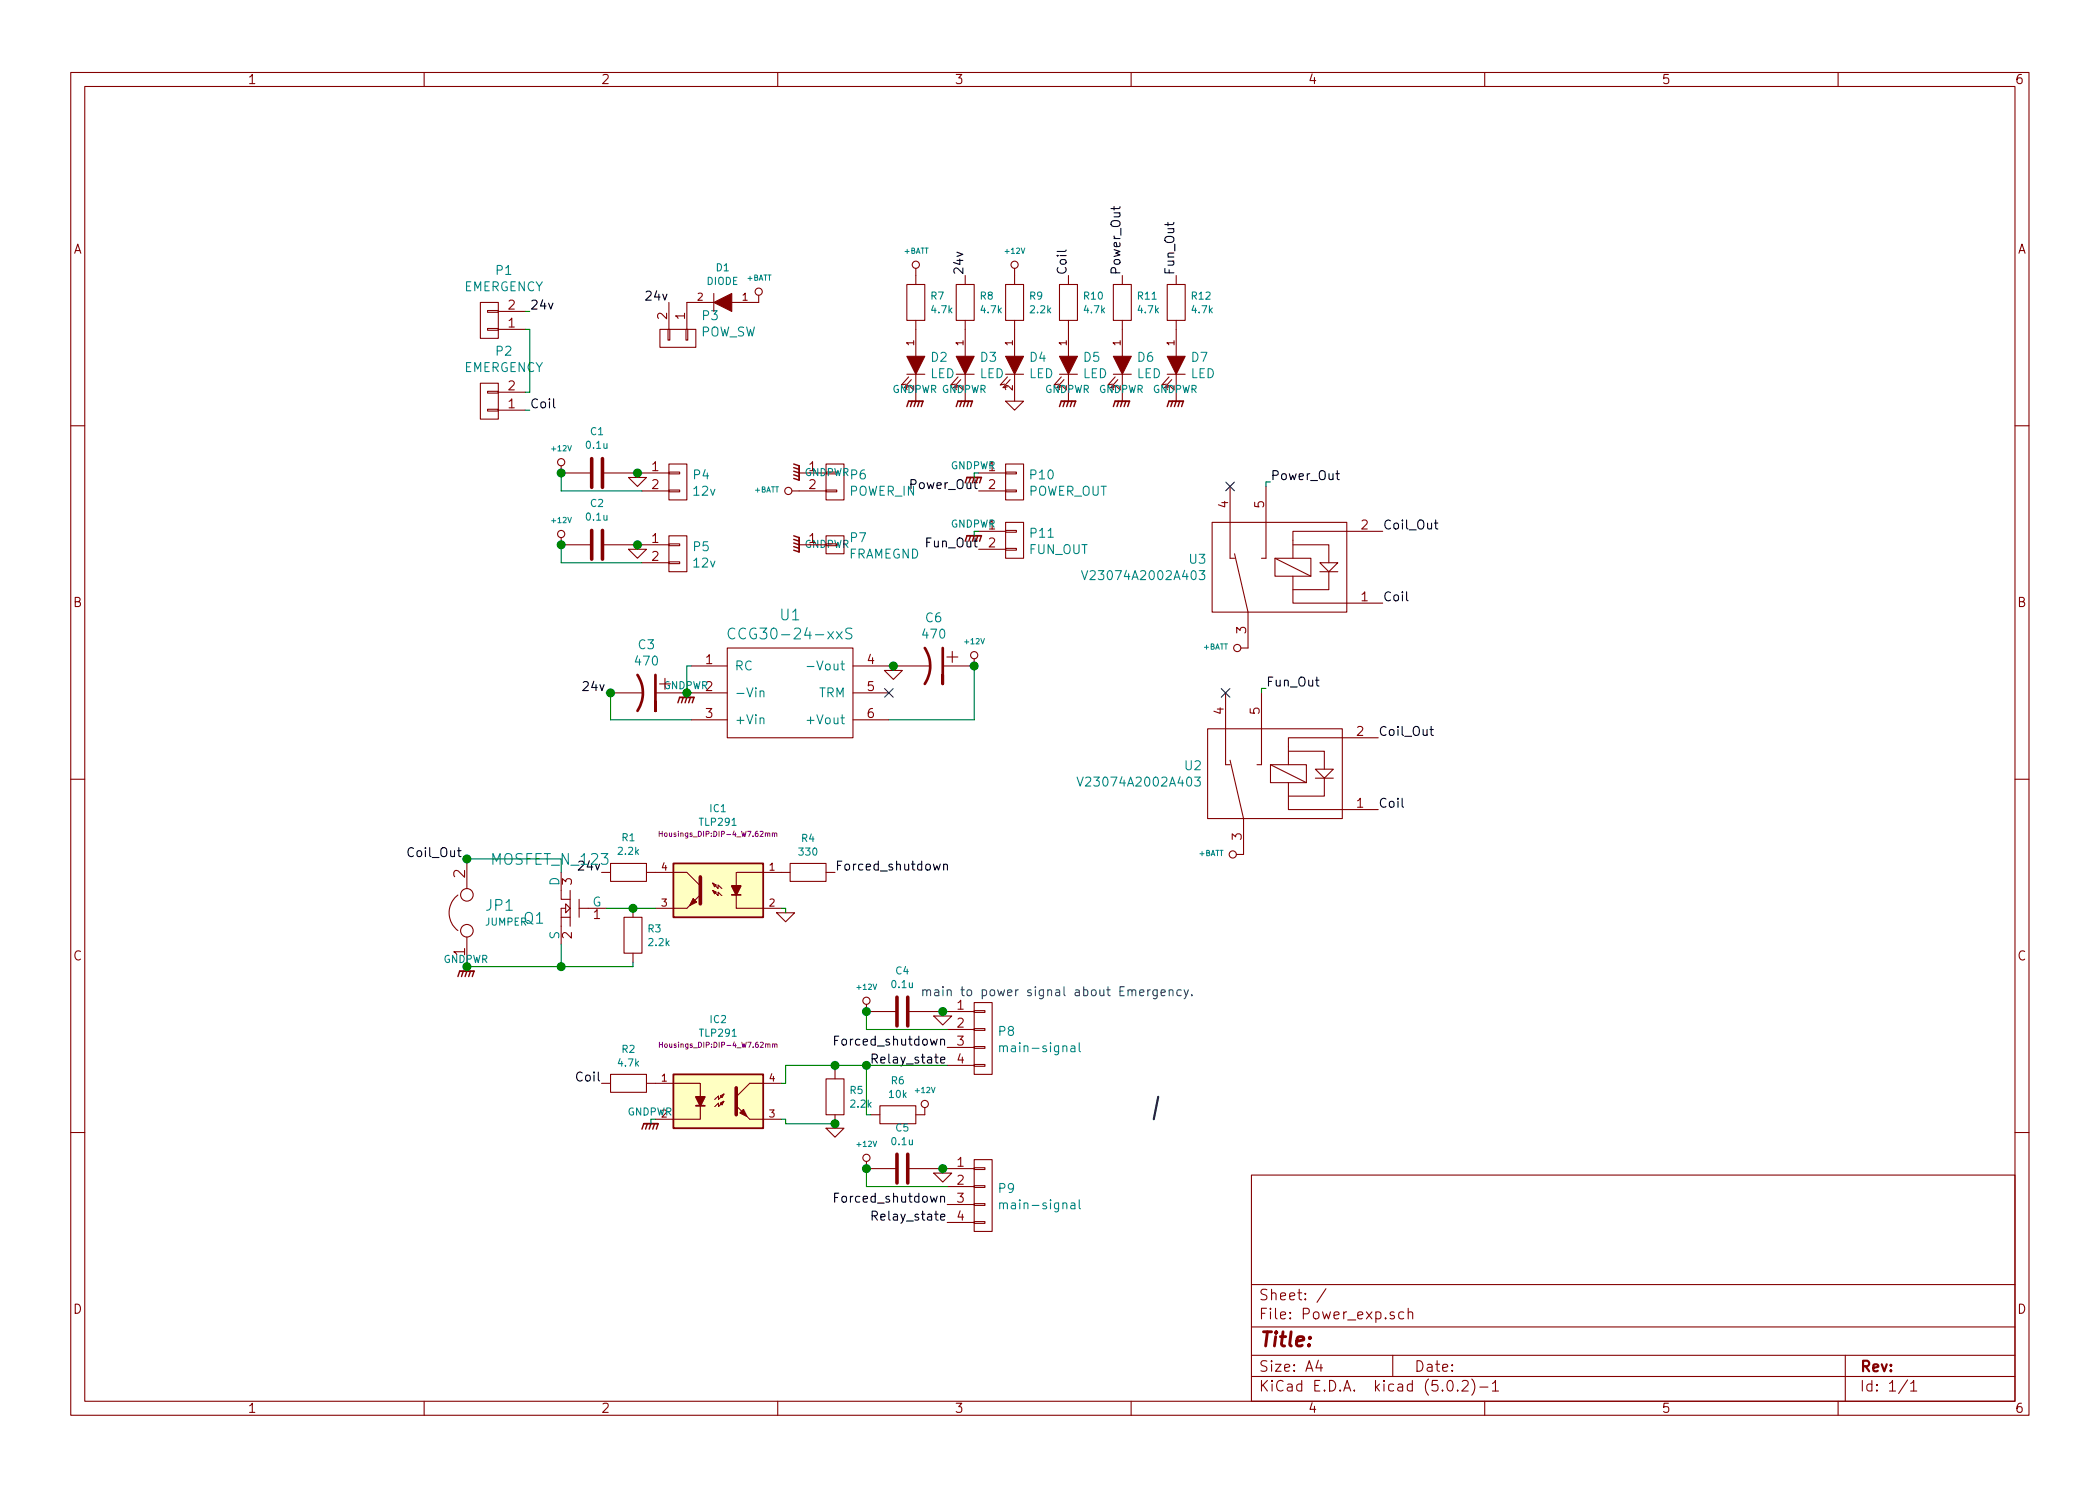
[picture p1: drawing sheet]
EESchema Schematic File Version 4
LIBS:Power_exp-cache
EELAYER 26 0
EELAYER END
$Descr A4 11693 8268
encoding utf-8
Sheet 1 1
Title ""
Date ""
Rev ""
Comp ""
Comment1 ""
Comment2 ""
Comment3 ""
Comment4 ""
$EndDescr
$Comp
L Power_exp-rescue:V23074A2002A403-V23074A2002A403 U3
U 1 1
P 7150 3150
F 0 "U3" H 7578 3196 50  0000 L CNN
F 1 "V23074A2002A403" H 7578 3105 50  0000 L CNN
F 2 "Mizz_lib:V23074A2002A403" H 7150 3150 50  0001 C CNN
F 3 "" H 7150 3150 50  0001 C CNN
	1    7150 3150
	-1   0    0    -1  
$EndComp
$Comp
L Power_exp-rescue:V23074A2002A403-V23074A2002A403 U2
U 1 1
P 7125 4300
F 0 "U2" H 7553 4346 50  0000 L CNN
F 1 "V23074A2002A403" H 7553 4255 50  0000 L CNN
F 2 "Mizz_lib:V23074A2002A403" H 7125 4300 50  0001 C CNN
F 3 "" H 7125 4300 50  0001 C CNN
	1    7125 4300
	-1   0    0    -1  
$EndComp
$Comp
L conn:CONN_01X02 P6
U 1 1
P 4650 2675
F 0 "P6" H 4728 2716 50  0000 L CNN
F 1 "POWER_IN" H 4728 2625 50  0000 L CNN
F 2 "RP_KiCAD_Connector:XT60_T" H 4650 2675 50  0001 C CNN
F 3 "" H 4650 2675 50  0000 C CNN
	1    4650 2675
	1    0    0    -1  
$EndComp
$Comp
L power:GNDPWR #PWR09
U 1 1
P 4450 2625
F 0 "#PWR09" H 4450 2675 40  0001 C CNN
F 1 "GNDPWR" V 4445 2654 40  0000 L CNN
F 2 "" H 4450 2625 60  0000 C CNN
F 3 "" H 4450 2625 60  0000 C CNN
	1    4450 2625
	0    1    1    0   
$EndComp
$Comp
L power:+BATT #PWR010
U 1 1
P 4450 2725
F 0 "#PWR010" H 4450 2675 20  0001 C CNN
F 1 "+BATT" V 4454 2833 30  0000 L CNN
F 2 "" H 4450 2725 60  0000 C CNN
F 3 "" H 4450 2725 60  0000 C CNN
	1    4450 2725
	0    -1   -1   0   
$EndComp
$Comp
L device:R R7
U 1 1
P 5100 1675
F 0 "R7" H 5178 1713 40  0000 L CNN
F 1 "4.7k" H 5178 1637 40  0000 L CNN
F 2 "Resistors_SMD:R_0603" V 5030 1675 30  0001 C CNN
F 3 "" H 5100 1675 30  0000 C CNN
	1    5100 1675
	1    0    0    -1  
$EndComp
$Comp
L device:R R8
U 1 1
P 5375 1675
F 0 "R8" H 5453 1713 40  0000 L CNN
F 1 "4.7k" H 5453 1637 40  0000 L CNN
F 2 "Resistors_SMD:R_0603" V 5305 1675 30  0001 C CNN
F 3 "" H 5375 1675 30  0000 C CNN
	1    5375 1675
	1    0    0    -1  
$EndComp
$Comp
L device:LED D2
U 1 1
P 5100 2025
F 0 "D2" V 5054 2103 50  0000 L CNN
F 1 "LED" V 5145 2103 50  0000 L CNN
F 2 "LEDs:LED-3MM" H 5100 2025 60  0001 C CNN
F 3 "" H 5100 2025 60  0000 C CNN
	1    5100 2025
	0    1    1    0   
$EndComp
$Comp
L power:GNDPWR #PWR017
U 1 1
P 5100 2225
F 0 "#PWR017" H 5100 2275 40  0001 C CNN
F 1 "GNDPWR" H 5095 2293 40  0000 C CNN
F 2 "" H 5100 2225 60  0000 C CNN
F 3 "" H 5100 2225 60  0000 C CNN
	1    5100 2225
	1    0    0    -1  
$EndComp
$Comp
L device:LED D3
U 1 1
P 5375 2025
F 0 "D3" V 5329 2103 50  0000 L CNN
F 1 "LED" V 5420 2103 50  0000 L CNN
F 2 "LEDs:LED-3MM" H 5375 2025 60  0001 C CNN
F 3 "" H 5375 2025 60  0000 C CNN
	1    5375 2025
	0    1    1    0   
$EndComp
$Comp
L power:GNDPWR #PWR021
U 1 1
P 5375 2225
F 0 "#PWR021" H 5375 2275 40  0001 C CNN
F 1 "GNDPWR" H 5370 2293 40  0000 C CNN
F 2 "" H 5375 2225 60  0000 C CNN
F 3 "" H 5375 2225 60  0000 C CNN
	1    5375 2225
	1    0    0    -1  
$EndComp
$Comp
L device:R R9
U 1 1
P 5650 1675
F 0 "R9" H 5728 1713 40  0000 L CNN
F 1 "2.2k" H 5728 1637 40  0000 L CNN
F 2 "Resistors_SMD:R_0603" V 5580 1675 30  0001 C CNN
F 3 "" H 5650 1675 30  0000 C CNN
	1    5650 1675
	1    0    0    -1  
$EndComp
$Comp
L device:LED D4
U 1 1
P 5650 2025
F 0 "D4" V 5604 2103 50  0000 L CNN
F 1 "LED" V 5695 2103 50  0000 L CNN
F 2 "LEDs:LED-3MM" H 5650 2025 60  0001 C CNN
F 3 "" H 5650 2025 60  0000 C CNN
	1    5650 2025
	0    1    1    0   
$EndComp
$Comp
L power:+BATT #PWR016
U 1 1
P 5100 1525
F 0 "#PWR016" H 5100 1475 20  0001 C CNN
F 1 "+BATT" H 5103 1663 30  0000 C CNN
F 2 "" H 5100 1525 60  0000 C CNN
F 3 "" H 5100 1525 60  0000 C CNN
	1    5100 1525
	1    0    0    -1  
$EndComp
Text Label 5375 1525 1    50   ~ 0
24v
$Comp
L power:+12V #PWR025
U 1 1
P 5650 1525
F 0 "#PWR025" H 5650 1475 20  0001 C CNN
F 1 "+12V" H 5650 1663 30  0000 C CNN
F 2 "" H 5650 1525 60  0000 C CNN
F 3 "" H 5650 1525 60  0000 C CNN
	1    5650 1525
	1    0    0    -1  
$EndComp
$Comp
L power:GND #PWR026
U 1 1
P 5650 2225
F 0 "#PWR026" H 5650 2225 30  0001 C CNN
F 1 "GND" H 5650 2155 30  0001 C CNN
F 2 "" H 5650 2225 60  0000 C CNN
F 3 "" H 5650 2225 60  0000 C CNN
	1    5650 2225
	1    0    0    -1  
$EndComp
$Comp
L power:+BATT #PWR029
U 1 1
P 6950 3600
F 0 "#PWR029" H 6950 3550 20  0001 C CNN
F 1 "+BATT" V 6954 3708 30  0000 L CNN
F 2 "" H 6950 3600 60  0000 C CNN
F 3 "" H 6950 3600 60  0000 C CNN
	1    6950 3600
	0    -1   -1   0   
$EndComp
$Comp
L power:+BATT #PWR028
U 1 1
P 6925 4750
F 0 "#PWR028" H 6925 4700 20  0001 C CNN
F 1 "+BATT" V 6929 4858 30  0000 L CNN
F 2 "" H 6925 4750 60  0000 C CNN
F 3 "" H 6925 4750 60  0000 C CNN
	1    6925 4750
	0    -1   -1   0   
$EndComp
$Comp
L device:LED D5
U 1 1
P 5950 2025
F 0 "D5" V 5904 2103 50  0000 L CNN
F 1 "LED" V 5995 2103 50  0000 L CNN
F 2 "LEDs:LED-3MM" H 5950 2025 60  0001 C CNN
F 3 "" H 5950 2025 60  0000 C CNN
	1    5950 2025
	0    1    1    0   
$EndComp
$Comp
L device:R R10
U 1 1
P 5950 1675
F 0 "R10" H 6028 1713 40  0000 L CNN
F 1 "4.7k" H 6028 1637 40  0000 L CNN
F 2 "Resistors_SMD:R_0603" V 5880 1675 30  0001 C CNN
F 3 "" H 5950 1675 30  0000 C CNN
	1    5950 1675
	1    0    0    -1  
$EndComp
$Comp
L power:GNDPWR #PWR027
U 1 1
P 5950 2225
F 0 "#PWR027" H 5950 2275 40  0001 C CNN
F 1 "GNDPWR" H 5945 2293 40  0000 C CNN
F 2 "" H 5950 2225 60  0000 C CNN
F 3 "" H 5950 2225 60  0000 C CNN
	1    5950 2225
	1    0    0    -1  
$EndComp
Text Label 5950 1525 1    50   ~ 0
Coil
$Comp
L power:GNDPWR #PWR011
U 1 1
P 4450 3025
F 0 "#PWR011" H 4450 3075 40  0001 C CNN
F 1 "GNDPWR" V 4445 3054 40  0000 L CNN
F 2 "" H 4450 3025 60  0000 C CNN
F 3 "" H 4450 3025 60  0000 C CNN
	1    4450 3025
	0    1    1    0   
$EndComp
$Comp
L Miz:CCG30-24-xxS U1
U 1 1
P 4400 3850
F 0 "U1" H 4400 4287 60  0000 C CNN
F 1 "CCG30-24-xxS" H 4400 4181 60  0000 C CNN
F 2 "Mizz_lib:CCG30-24-xxS" H 4400 3850 60  0001 C CNN
F 3 "" H 4400 3850 60  0000 C CNN
	1    4400 3850
	1    0    0    -1  
$EndComp
$Comp
L power:GNDPWR #PWR06
U 1 1
P 3825 3875
F 0 "#PWR06" H 3825 3925 40  0001 C CNN
F 1 "GNDPWR" H 3820 3943 40  0000 C CNN
F 2 "" H 3825 3875 60  0000 C CNN
F 3 "" H 3825 3875 60  0000 C CNN
	1    3825 3875
	1    0    0    -1  
$EndComp
$Comp
L device:CP1 C3
U 1 1
P 3600 3850
F 0 "C3" V 3330 3850 50  0000 C CNN
F 1 "470" V 3421 3850 50  0000 C CNN
F 2 "Capacitors_ThroughHole:C_Radial_D10_L20_P5" H 3600 3850 60  0001 C CNN
F 3 "" H 3600 3850 60  0000 C CNN
	1    3600 3850
	0    1    1    0   
$EndComp
Wire Wire Line
	3825 3875 3825 3850
Wire Wire Line
	3825 3700 3850 3700
Wire Wire Line
	3850 3850 3825 3850
Connection ~ 3825 3850
Wire Wire Line
	3825 3850 3825 3700
Wire Wire Line
	3825 3850 3800 3850
Text Label 3375 3850 2    50   ~ 0
24v
Wire Wire Line
	3375 3850 3400 3850
Wire Wire Line
	3400 3850 3400 4000
Wire Wire Line
	3400 4000 3850 4000
Connection ~ 3400 3850
$Comp
L power:+12V #PWR024
U 1 1
P 5425 3700
F 0 "#PWR024" H 5425 3650 20  0001 C CNN
F 1 "+12V" H 5425 3838 30  0000 C CNN
F 2 "" H 5425 3700 60  0000 C CNN
F 3 "" H 5425 3700 60  0000 C CNN
	1    5425 3700
	1    0    0    -1  
$EndComp
$Comp
L power:GND #PWR015
U 1 1
P 4975 3725
F 0 "#PWR015" H 4975 3725 30  0001 C CNN
F 1 "GND" H 4975 3655 30  0001 C CNN
F 2 "" H 4975 3725 60  0000 C CNN
F 3 "" H 4975 3725 60  0000 C CNN
	1    4975 3725
	1    0    0    -1  
$EndComp
$Comp
L device:CP1 C6
U 1 1
P 5200 3700
F 0 "C6" V 4930 3700 50  0000 C CNN
F 1 "470" V 5021 3700 50  0000 C CNN
F 2 "Capacitors_ThroughHole:C_Radial_D10_L20_P5" H 5200 3700 60  0001 C CNN
F 3 "" H 5200 3700 60  0000 C CNN
	1    5200 3700
	0    1    1    0   
$EndComp
Wire Wire Line
	5425 3700 5400 3700
Wire Wire Line
	5425 3700 5425 4000
Wire Wire Line
	5425 4000 4950 4000
Connection ~ 5425 3700
Wire Wire Line
	4950 3700 4975 3700
Wire Wire Line
	4975 3700 4975 3725
Wire Wire Line
	4975 3700 5000 3700
Connection ~ 4975 3700
NoConn ~ 4950 3850
$Comp
L conn:CONN_01X02 P4
U 1 1
P 3775 2675
F 0 "P4" H 3853 2716 50  0000 L CNN
F 1 "12v" H 3853 2625 50  0000 L CNN
F 2 "RP_KiCAD_Connector:XA_2T" H 3775 2675 50  0001 C CNN
F 3 "" H 3775 2675 50  0000 C CNN
	1    3775 2675
	1    0    0    -1  
$EndComp
$Comp
L power:GND #PWR03
U 1 1
P 3550 2650
F 0 "#PWR03" H 3550 2650 30  0001 C CNN
F 1 "GND" H 3550 2580 30  0001 C CNN
F 2 "" H 3550 2650 60  0000 C CNN
F 3 "" H 3550 2650 60  0000 C CNN
	1    3550 2650
	1    0    0    -1  
$EndComp
$Comp
L device:C C1
U 1 1
P 3325 2625
F 0 "C1" V 3554 2625 40  0000 C CNN
F 1 "0.1u" V 3478 2625 40  0000 C CNN
F 2 "Capacitors_SMD:C_0603" H 3363 2475 30  0001 C CNN
F 3 "" H 3325 2625 60  0000 C CNN
	1    3325 2625
	0    -1   -1   0   
$EndComp
$Comp
L power:+12V #PWR01
U 1 1
P 3125 2625
F 0 "#PWR01" H 3125 2575 20  0001 C CNN
F 1 "+12V" H 3125 2763 30  0000 C CNN
F 2 "" H 3125 2625 60  0000 C CNN
F 3 "" H 3125 2625 60  0000 C CNN
	1    3125 2625
	1    0    0    -1  
$EndComp
Wire Wire Line
	3125 2625 3125 2725
Wire Wire Line
	3125 2725 3575 2725
Connection ~ 3125 2625
Wire Wire Line
	3575 2625 3550 2625
Wire Wire Line
	3550 2625 3550 2650
Wire Wire Line
	3550 2625 3525 2625
Connection ~ 3550 2625
$Comp
L conn:CONN_01X02 P5
U 1 1
P 3775 3075
F 0 "P5" H 3853 3116 50  0000 L CNN
F 1 "12v" H 3853 3025 50  0000 L CNN
F 2 "RP_KiCAD_Connector:XA_2T" H 3775 3075 50  0001 C CNN
F 3 "" H 3775 3075 50  0000 C CNN
	1    3775 3075
	1    0    0    -1  
$EndComp
$Comp
L power:GND #PWR04
U 1 1
P 3550 3050
F 0 "#PWR04" H 3550 3050 30  0001 C CNN
F 1 "GND" H 3550 2980 30  0001 C CNN
F 2 "" H 3550 3050 60  0000 C CNN
F 3 "" H 3550 3050 60  0000 C CNN
	1    3550 3050
	1    0    0    -1  
$EndComp
$Comp
L device:C C2
U 1 1
P 3325 3025
F 0 "C2" V 3554 3025 40  0000 C CNN
F 1 "0.1u" V 3478 3025 40  0000 C CNN
F 2 "Capacitors_SMD:C_0603" H 3363 2875 30  0001 C CNN
F 3 "" H 3325 3025 60  0000 C CNN
	1    3325 3025
	0    -1   -1   0   
$EndComp
$Comp
L power:+12V #PWR02
U 1 1
P 3125 3025
F 0 "#PWR02" H 3125 2975 20  0001 C CNN
F 1 "+12V" H 3125 3163 30  0000 C CNN
F 2 "" H 3125 3025 60  0000 C CNN
F 3 "" H 3125 3025 60  0000 C CNN
	1    3125 3025
	1    0    0    -1  
$EndComp
Wire Wire Line
	3125 3025 3125 3125
Wire Wire Line
	3125 3125 3575 3125
Connection ~ 3125 3025
Wire Wire Line
	3575 3025 3550 3025
Wire Wire Line
	3550 3025 3550 3050
Wire Wire Line
	3550 3025 3525 3025
Connection ~ 3550 3025
$Comp
L conn:CONN_01X02 P3
U 1 1
P 3775 1875
F 0 "P3" V 3647 2003 50  0000 L CNN
F 1 "POW_SW" V 3738 2003 50  0000 L CNN
F 2 "RP_KiCAD_Connector:XA_2T" H 3775 1875 50  0001 C CNN
F 3 "" H 3775 1875 50  0000 C CNN
	1    3775 1875
	0    1    1    0   
$EndComp
Text Label 3725 1675 2    50   ~ 0
24v
$Comp
L power:+BATT #PWR07
U 1 1
P 4225 1675
F 0 "#PWR07" H 4225 1625 20  0001 C CNN
F 1 "+BATT" H 4228 1813 30  0000 C CNN
F 2 "" H 4225 1675 60  0000 C CNN
F 3 "" H 4225 1675 60  0000 C CNN
	1    4225 1675
	1    0    0    -1  
$EndComp
$Comp
L conn:CONN_01X01 P7
U 1 1
P 4650 3025
F 0 "P7" H 4727 3066 50  0000 L CNN
F 1 "FRAMEGND" H 4727 2975 50  0000 L CNN
F 2 "Wire_Pads:SolderWirePad_single_2mmDrill" H 4650 3025 50  0001 C CNN
F 3 "" H 4650 3025 50  0000 C CNN
	1    4650 3025
	1    0    0    -1  
$EndComp
$Comp
L opto:TLP291 IC1
U 1 1
P 4000 4950
F 0 "IC1" H 4000 5408 40  0000 C CNN
F 1 "TLP291" H 4000 5332 40  0000 C CNN
F 2 "Housings_DIP:DIP-4_W7.62mm" H 4000 5265 29  0000 C CNN
F 3 "http://www.semicon.toshiba.co.jp/docs/datasheet/en/Opto/TLP291_en_datasheet_120426.pdf" H 4000 5182 60  0001 C CNN
	1    4000 4950
	-1   0    0    -1  
$EndComp
$Comp
L opto:TLP291 IC2
U 1 1
P 4000 6125
F 0 "IC2" H 4000 6583 40  0000 C CNN
F 1 "TLP291" H 4000 6507 40  0000 C CNN
F 2 "Housings_DIP:DIP-4_W7.62mm" H 4000 6440 29  0000 C CNN
F 3 "http://www.semicon.toshiba.co.jp/docs/datasheet/en/Opto/TLP291_en_datasheet_120426.pdf" H 4000 6357 60  0001 C CNN
	1    4000 6125
	1    0    0    -1  
$EndComp
$Comp
L device:R R1
U 1 1
P 3500 4850
F 0 "R1" V 3692 4850 40  0000 C CNN
F 1 "2.2k" V 3616 4850 40  0000 C CNN
F 2 "Resistors_SMD:R_0603" V 3430 4850 30  0001 C CNN
F 3 "" H 3500 4850 30  0000 C CNN
	1    3500 4850
	0    -1   -1   0   
$EndComp
Text Label 3350 4850 2    50   ~ 0
24v
$Comp
L device:R R2
U 1 1
P 3500 6025
F 0 "R2" V 3308 6025 40  0000 C CNN
F 1 "4.7k" V 3384 6025 40  0000 C CNN
F 2 "Resistors_SMD:R_0603" V 3430 6025 30  0001 C CNN
F 3 "" H 3500 6025 30  0000 C CNN
	1    3500 6025
	0    1    1    0   
$EndComp
Text Label 3350 6025 2    50   ~ 0
Coil
$Comp
L power:GNDPWR #PWR05
U 1 1
P 3625 6250
F 0 "#PWR05" H 3625 6300 40  0001 C CNN
F 1 "GNDPWR" H 3620 6318 40  0000 C CNN
F 2 "" H 3625 6250 60  0000 C CNN
F 3 "" H 3625 6250 60  0000 C CNN
	1    3625 6250
	1    0    0    -1  
$EndComp
Wire Wire Line
	3625 6250 3625 6225
Wire Wire Line
	3625 6225 3650 6225
$Comp
L conn:CONN_01X04 P8
U 1 1
P 5475 5775
F 0 "P8" H 5553 5816 50  0000 L CNN
F 1 "main-signal" H 5553 5725 50  0000 L CNN
F 2 "RP_KiCAD_Connector:XA_4T" H 5475 5775 50  0001 C CNN
F 3 "" H 5475 5775 50  0000 C CNN
	1    5475 5775
	1    0    0    -1  
$EndComp
Text Notes 5125 5550 0    50   ~ 0
main to power signal about Emergency.
$Comp
L power:GND #PWR019
U 1 1
P 5250 5650
F 0 "#PWR019" H 5250 5650 30  0001 C CNN
F 1 "GND" H 5250 5580 30  0001 C CNN
F 2 "" H 5250 5650 60  0000 C CNN
F 3 "" H 5250 5650 60  0000 C CNN
	1    5250 5650
	1    0    0    -1  
$EndComp
Wire Wire Line
	5250 5650 5250 5625
Wire Wire Line
	5250 5625 5275 5625
$Comp
L device:C C4
U 1 1
P 5025 5625
F 0 "C4" V 4796 5625 40  0000 C CNN
F 1 "0.1u" V 4872 5625 40  0000 C CNN
F 2 "Capacitors_SMD:C_0603" H 5063 5475 30  0001 C CNN
F 3 "" H 5025 5625 60  0000 C CNN
	1    5025 5625
	0    1    1    0   
$EndComp
Wire Wire Line
	5225 5625 5250 5625
Connection ~ 5250 5625
$Comp
L power:+12V #PWR013
U 1 1
P 4825 5625
F 0 "#PWR013" H 4825 5575 20  0001 C CNN
F 1 "+12V" H 4825 5763 30  0000 C CNN
F 2 "" H 4825 5625 60  0000 C CNN
F 3 "" H 4825 5625 60  0000 C CNN
	1    4825 5625
	1    0    0    -1  
$EndComp
Wire Wire Line
	4825 5625 4825 5725
Wire Wire Line
	4825 5725 5275 5725
Connection ~ 4825 5625
Text Label 5275 5825 2    50   ~ 0
Forced_shutdown
Text Label 5275 5925 2    50   ~ 0
Relay_state
$Comp
L device:R R6
U 1 1
P 5000 6200
F 0 "R6" V 4808 6200 40  0000 C CNN
F 1 "10k" V 4884 6200 40  0000 C CNN
F 2 "Resistors_SMD:R_0603" V 4930 6200 30  0001 C CNN
F 3 "" H 5000 6200 30  0000 C CNN
	1    5000 6200
	0    1    1    0   
$EndComp
Wire Wire Line
	5275 5925 4825 5925
Wire Wire Line
	4825 5925 4825 6200
Connection ~ 4825 5925
Wire Wire Line
	4825 6200 4850 6200
$Comp
L power:+12V #PWR018
U 1 1
P 5150 6200
F 0 "#PWR018" H 5150 6150 20  0001 C CNN
F 1 "+12V" H 5150 6338 30  0000 C CNN
F 2 "" H 5150 6200 60  0000 C CNN
F 3 "" H 5150 6200 60  0000 C CNN
	1    5150 6200
	1    0    0    -1  
$EndComp
$Comp
L device:R R5
U 1 1
P 4650 6100
F 0 "R5" H 4728 6138 40  0000 L CNN
F 1 "2.2k" H 4728 6062 40  0000 L CNN
F 2 "Resistors_SMD:R_0603" V 4580 6100 30  0001 C CNN
F 3 "" H 4650 6100 30  0000 C CNN
	1    4650 6100
	1    0    0    -1  
$EndComp
Wire Wire Line
	4650 5925 4650 5950
Wire Wire Line
	4650 5925 4825 5925
Wire Wire Line
	4650 5925 4375 5925
Wire Wire Line
	4375 5925 4375 6025
Wire Wire Line
	4375 6025 4350 6025
Connection ~ 4650 5925
Wire Wire Line
	4350 6225 4375 6225
Wire Wire Line
	4375 6225 4375 6250
Wire Wire Line
	4375 6250 4650 6250
$Comp
L power:GND #PWR012
U 1 1
P 4650 6275
F 0 "#PWR012" H 4650 6275 30  0001 C CNN
F 1 "GND" H 4650 6205 30  0001 C CNN
F 2 "" H 4650 6275 60  0000 C CNN
F 3 "" H 4650 6275 60  0000 C CNN
	1    4650 6275
	1    0    0    -1  
$EndComp
Wire Wire Line
	4650 6275 4650 6250
Connection ~ 4650 6250
Text Label 4650 4850 0    50   ~ 0
Forced_shutdown
$Comp
L device:R R4
U 1 1
P 4500 4850
F 0 "R4" V 4308 4850 40  0000 C CNN
F 1 "330" V 4384 4850 40  0000 C CNN
F 2 "Resistors_SMD:R_0603" V 4430 4850 30  0001 C CNN
F 3 "" H 4500 4850 30  0000 C CNN
	1    4500 4850
	0    1    1    0   
$EndComp
$Comp
L power:GND #PWR08
U 1 1
P 4375 5075
F 0 "#PWR08" H 4375 5075 30  0001 C CNN
F 1 "GND" H 4375 5005 30  0001 C CNN
F 2 "" H 4375 5075 60  0000 C CNN
F 3 "" H 4375 5075 60  0000 C CNN
	1    4375 5075
	1    0    0    -1  
$EndComp
Wire Wire Line
	4375 5075 4375 5050
Wire Wire Line
	4375 5050 4350 5050
$Comp
L device:R R3
U 1 1
P 3525 5200
F 0 "R3" H 3603 5238 40  0000 L CNN
F 1 "2.2k" H 3603 5162 40  0000 L CNN
F 2 "Resistors_SMD:R_0603" V 3455 5200 30  0001 C CNN
F 3 "" H 3525 5200 30  0000 C CNN
	1    3525 5200
	1    0    0    -1  
$EndComp
$Comp
L Power_exp-rescue:MOSFET_N_123-Hori_lib Q1
U 1 1
P 3225 5050
F 0 "Q1" H 3413 4997 60  0000 L CNN
F 1 "MOSFET_N_123" H 3050 5325 60  0000 L CNN
F 2 "TO_SOT_Packages_SMD:SOT-23_Handsoldering" H 3320 5050 60  0001 C CNN
F 3 "" H 3320 5050 60  0000 C CNN
	1    3225 5050
	-1   0    0    -1  
$EndComp
$Comp
L device:JUMPER JP1
U 1 1
P 2600 5075
F 0 "JP1" V 2638 4976 60  0000 R CNN
F 1 "JUMPER" V 2547 4976 40  0000 R CNN
F 2 "Pin_Headers:Pin_Header_Straight_1x02" H 2600 5075 60  0001 C CNN
F 3 "" H 2600 5075 60  0000 C CNN
	1    2600 5075
	0    -1   -1   0   
$EndComp
Wire Wire Line
	2600 4775 3125 4775
Wire Wire Line
	3125 4775 3125 4850
Wire Wire Line
	2600 5375 3125 5375
Wire Wire Line
	3125 5375 3125 5250
Wire Wire Line
	3125 5375 3525 5375
Wire Wire Line
	3525 5375 3525 5350
Connection ~ 3125 5375
Wire Wire Line
	3375 5050 3525 5050
Wire Wire Line
	3650 5050 3525 5050
Connection ~ 3525 5050
Text Label 2575 4775 2    50   ~ 0
Coil_Out
Wire Wire Line
	2575 4775 2600 4775
Connection ~ 2600 4775
Text Label 7700 3350 0    50   ~ 0
Coil
Text Label 7075 2675 0    50   ~ 0
Power_Out
Wire Wire Line
	7075 2675 7050 2675
Wire Wire Line
	7050 2675 7050 2700
NoConn ~ 6850 2700
NoConn ~ 6825 3850
Wire Wire Line
	7050 3825 7025 3825
Wire Wire Line
	7025 3825 7025 3850
Text Label 7675 4100 0    50   ~ 0
Coil_Out
Text Label 7050 3825 0    50   ~ 0
Fun_Out
$Comp
L conn:CONN_01X02 P2
U 1 1
P 2725 2225
F 0 "P2" H 2644 1950 50  0000 C CNN
F 1 "EMERGENCY" H 2644 2041 50  0000 C CNN
F 2 "RP_KiCAD_Connector:XA_2T" H 2725 2225 50  0001 C CNN
F 3 "" H 2725 2225 50  0000 C CNN
	1    2725 2225
	-1   0    0    1   
$EndComp
$Comp
L conn:CONN_01X02 P1
U 1 1
P 2725 1775
F 0 "P1" H 2644 1500 50  0000 C CNN
F 1 "EMERGENCY" H 2644 1591 50  0000 C CNN
F 2 "RP_KiCAD_Connector:XA_2T" H 2725 1775 50  0001 C CNN
F 3 "" H 2725 1775 50  0000 C CNN
	1    2725 1775
	-1   0    0    1   
$EndComp
Text Label 2950 2275 0    50   ~ 0
Coil
Wire Wire Line
	2950 2275 2925 2275
Wire Wire Line
	2925 2175 2950 2175
Wire Wire Line
	2950 2175 2950 1825
Wire Wire Line
	2950 1825 2925 1825
Text Label 2950 1725 0    50   ~ 0
24v
Wire Wire Line
	2950 1725 2925 1725
$Comp
L conn:CONN_01X02 P10
U 1 1
P 5650 2675
F 0 "P10" H 5727 2716 50  0000 L CNN
F 1 "POWER_OUT" H 5727 2625 50  0000 L CNN
F 2 "RP_KiCAD_Connector:XT60_T" H 5650 2675 50  0001 C CNN
F 3 "" H 5650 2675 50  0000 C CNN
	1    5650 2675
	1    0    0    -1  
$EndComp
Text Label 5450 2725 2    50   ~ 0
Power_Out
$Comp
L power:GNDPWR #PWR022
U 1 1
P 5425 2650
F 0 "#PWR022" H 5425 2700 40  0001 C CNN
F 1 "GNDPWR" H 5420 2718 40  0000 C CNN
F 2 "" H 5425 2650 60  0000 C CNN
F 3 "" H 5425 2650 60  0000 C CNN
	1    5425 2650
	1    0    0    -1  
$EndComp
Wire Wire Line
	5425 2650 5425 2625
Wire Wire Line
	5425 2625 5450 2625
$Comp
L conn:CONN_01X02 P11
U 1 1
P 5650 3000
F 0 "P11" H 5728 3041 50  0000 L CNN
F 1 "FUN_OUT" H 5728 2950 50  0000 L CNN
F 2 "RP_KiCAD_Connector:XT60_T" H 5650 3000 50  0001 C CNN
F 3 "" H 5650 3000 50  0000 C CNN
	1    5650 3000
	1    0    0    -1  
$EndComp
$Comp
L power:GNDPWR #PWR023
U 1 1
P 5425 2975
F 0 "#PWR023" H 5425 3025 40  0001 C CNN
F 1 "GNDPWR" H 5420 3043 40  0000 C CNN
F 2 "" H 5425 2975 60  0000 C CNN
F 3 "" H 5425 2975 60  0000 C CNN
	1    5425 2975
	1    0    0    -1  
$EndComp
Wire Wire Line
	5425 2975 5425 2950
Wire Wire Line
	5425 2950 5450 2950
Text Label 5450 3050 2    50   ~ 0
Fun_Out
$Comp
L conn:CONN_01X04 P9
U 1 1
P 5475 6650
F 0 "P9" H 5553 6691 50  0000 L CNN
F 1 "main-signal" H 5553 6600 50  0000 L CNN
F 2 "RP_KiCAD_Connector:XA_4L" H 5475 6650 50  0001 C CNN
F 3 "" H 5475 6650 50  0000 C CNN
	1    5475 6650
	1    0    0    -1  
$EndComp
$Comp
L device:C C5
U 1 1
P 5025 6500
F 0 "C5" V 4796 6500 40  0000 C CNN
F 1 "0.1u" V 4872 6500 40  0000 C CNN
F 2 "Capacitors_SMD:C_0603" H 5063 6350 30  0001 C CNN
F 3 "" H 5025 6500 60  0000 C CNN
	1    5025 6500
	0    1    1    0   
$EndComp
$Comp
L power:GND #PWR020
U 1 1
P 5250 6525
F 0 "#PWR020" H 5250 6525 30  0001 C CNN
F 1 "GND" H 5250 6455 30  0001 C CNN
F 2 "" H 5250 6525 60  0000 C CNN
F 3 "" H 5250 6525 60  0000 C CNN
	1    5250 6525
	1    0    0    -1  
$EndComp
Wire Wire Line
	5250 6525 5250 6500
Wire Wire Line
	5250 6500 5225 6500
Wire Wire Line
	5250 6500 5275 6500
Connection ~ 5250 6500
$Comp
L power:+12V #PWR014
U 1 1
P 4825 6500
F 0 "#PWR014" H 4825 6450 20  0001 C CNN
F 1 "+12V" H 4825 6638 30  0000 C CNN
F 2 "" H 4825 6500 60  0000 C CNN
F 3 "" H 4825 6500 60  0000 C CNN
	1    4825 6500
	1    0    0    -1  
$EndComp
Wire Wire Line
	4825 6500 4825 6600
Wire Wire Line
	4825 6600 5275 6600
Connection ~ 4825 6500
Text Label 5275 6700 2    50   ~ 0
Forced_shutdown
Text Label 5275 6800 2    50   ~ 0
Relay_state
$Comp
L device:LED D6
U 1 1
P 6250 2025
F 0 "D6" V 6204 2103 50  0000 L CNN
F 1 "LED" V 6295 2103 50  0000 L CNN
F 2 "LEDs:LED-3MM" H 6250 2025 60  0001 C CNN
F 3 "" H 6250 2025 60  0000 C CNN
	1    6250 2025
	0    1    1    0   
$EndComp
$Comp
L device:R R11
U 1 1
P 6250 1675
F 0 "R11" H 6328 1713 40  0000 L CNN
F 1 "4.7k" H 6328 1637 40  0000 L CNN
F 2 "Resistors_SMD:R_0603" V 6180 1675 30  0001 C CNN
F 3 "" H 6250 1675 30  0000 C CNN
	1    6250 1675
	1    0    0    -1  
$EndComp
$Comp
L power:GNDPWR #PWR0101
U 1 1
P 6250 2225
F 0 "#PWR0101" H 6250 2275 40  0001 C CNN
F 1 "GNDPWR" H 6245 2293 40  0000 C CNN
F 2 "" H 6250 2225 60  0000 C CNN
F 3 "" H 6250 2225 60  0000 C CNN
	1    6250 2225
	1    0    0    -1  
$EndComp
$Comp
L device:LED D7
U 1 1
P 6550 2025
F 0 "D7" V 6504 2103 50  0000 L CNN
F 1 "LED" V 6595 2103 50  0000 L CNN
F 2 "LEDs:LED-3MM" H 6550 2025 60  0001 C CNN
F 3 "" H 6550 2025 60  0000 C CNN
	1    6550 2025
	0    1    1    0   
$EndComp
$Comp
L device:R R12
U 1 1
P 6550 1675
F 0 "R12" H 6628 1713 40  0000 L CNN
F 1 "4.7k" H 6628 1637 40  0000 L CNN
F 2 "Resistors_SMD:R_0603" V 6480 1675 30  0001 C CNN
F 3 "" H 6550 1675 30  0000 C CNN
	1    6550 1675
	1    0    0    -1  
$EndComp
$Comp
L power:GNDPWR #PWR0102
U 1 1
P 6550 2225
F 0 "#PWR0102" H 6550 2275 40  0001 C CNN
F 1 "GNDPWR" H 6545 2293 40  0000 C CNN
F 2 "" H 6550 2225 60  0000 C CNN
F 3 "" H 6550 2225 60  0000 C CNN
	1    6550 2225
	1    0    0    -1  
$EndComp
Text Label 6250 1525 1    50   ~ 0
Power_Out
Text Label 6550 1525 1    50   ~ 0
Fun_Out
$Comp
L power:GNDPWR #PWR0103
U 1 1
P 2600 5400
F 0 "#PWR0103" H 2600 5450 40  0001 C CNN
F 1 "GNDPWR" H 2595 5468 40  0000 C CNN
F 2 "" H 2600 5400 60  0000 C CNN
F 3 "" H 2600 5400 60  0000 C CNN
	1    2600 5400
	1    0    0    -1  
$EndComp
Wire Bus Line
	6450 6100 6425 6225
Wire Wire Line
	2600 5400 2600 5375
Connection ~ 2600 5375
Text Label 7675 4500 0    50   ~ 0
Coil
Text Label 7700 2950 0    50   ~ 0
Coil_Out
$Comp
L Power_exp-rescue:DIODE-device D1
U 1 1
P 4025 1675
F 0 "D1" H 4025 1483 40  0000 C CNN
F 1 "DIODE" H 4025 1559 40  0000 C CNN
F 2 "Diodes_SMD:SMB_Handsoldering" H 4025 1675 60  0001 C CNN
F 3 "" H 4025 1675 60  0000 C CNN
	1    4025 1675
	-1   0    0    1   
$EndComp
$EndSCHEMATC
